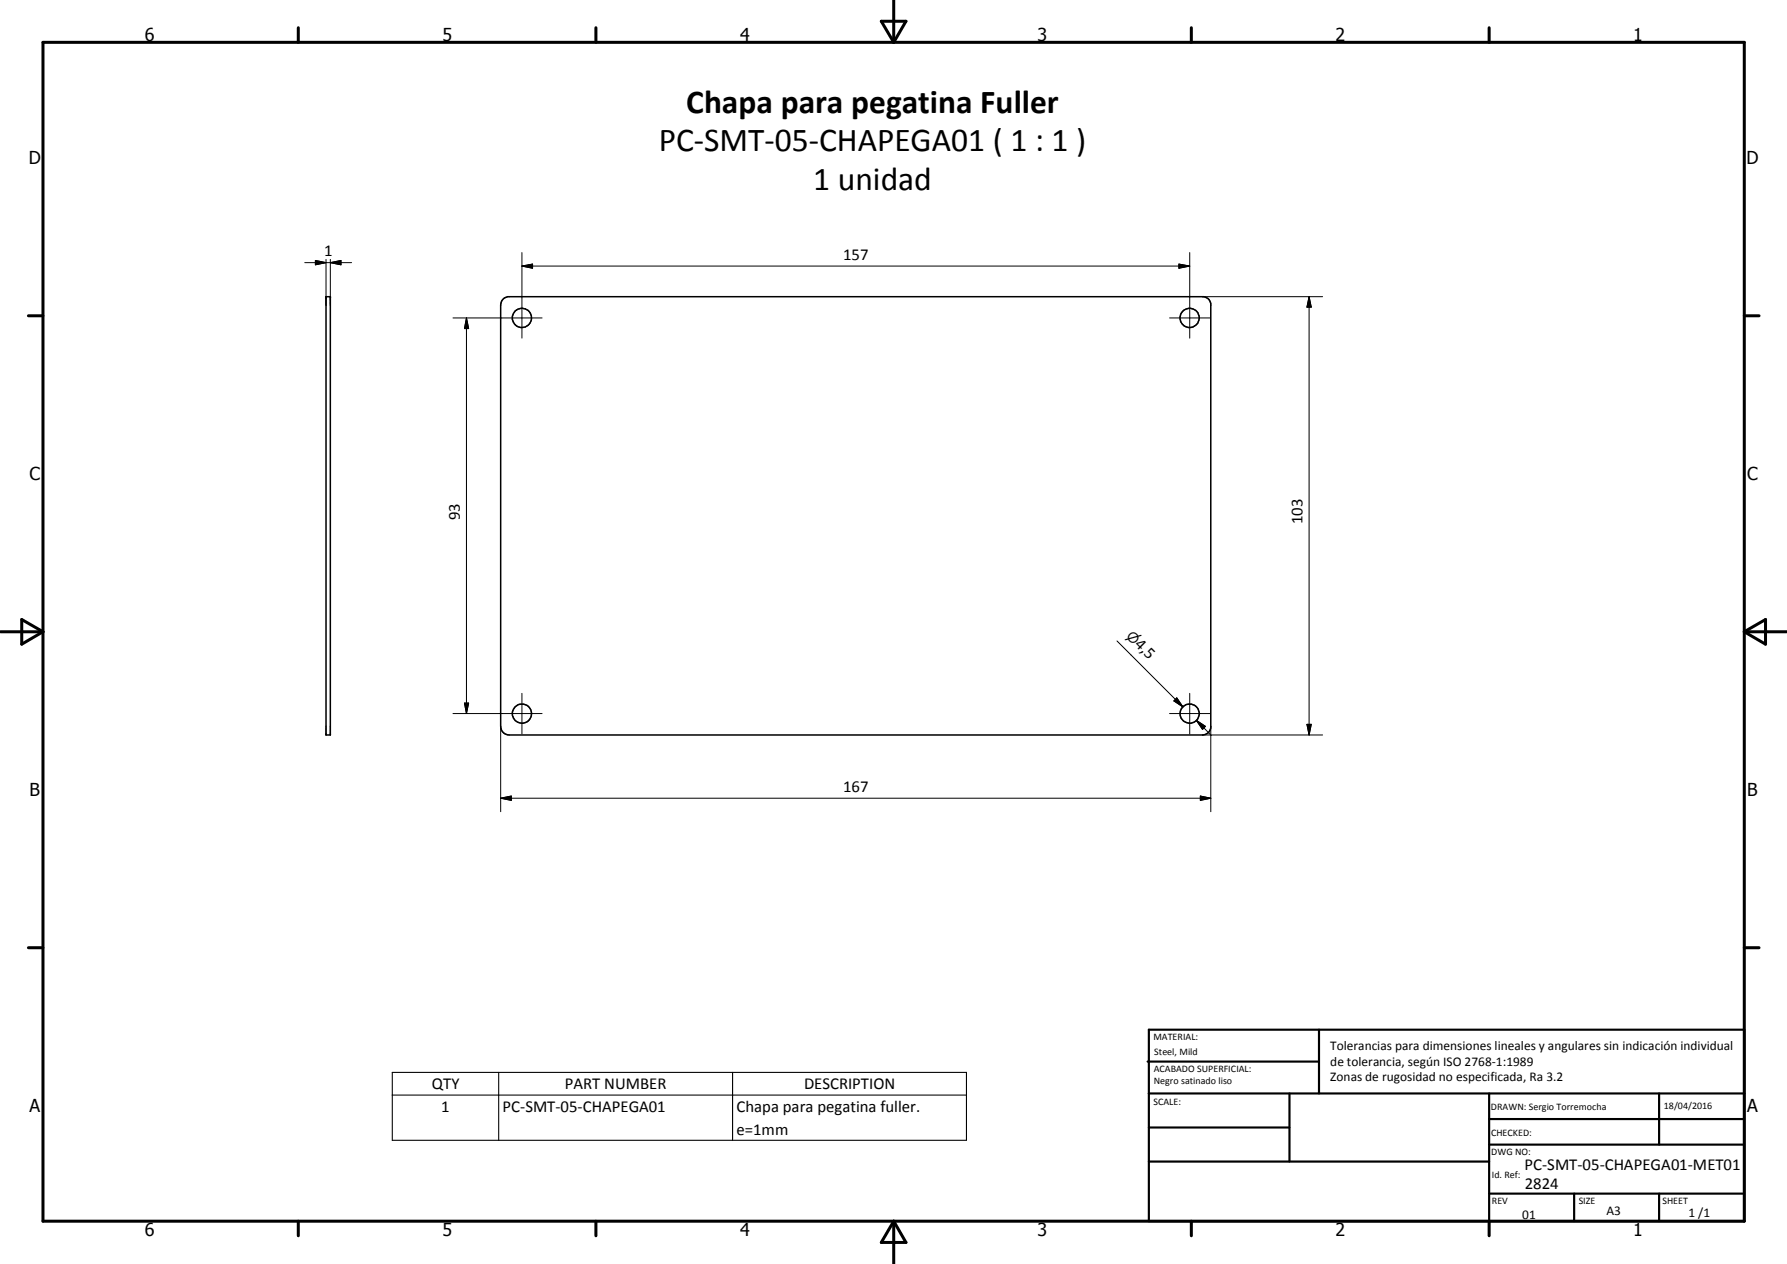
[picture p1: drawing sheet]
<svg xmlns="http://www.w3.org/2000/svg" width="420mm" height="297mm" viewBox="0 0 420 297" stroke-linecap="round" stroke-linejoin="round" font-family="sans-serif">
<g fill="none" stroke="#000" stroke-width=".35">
<path d="M76.7 69.7h1v103h-1zM118.2 70.4l1.2-.7h163.6l1 .4 .7 1.3-.1 100a1.95 1.95 0 0 1-1.9 1.3h-163a2 2 0 0 1-2-2v-99z"/>
<circle cx="122.7" cy="74.7" r="2.27"/>
<circle cx="279.7" cy="74.7" r="2.26"/>
<circle cx="122.7" cy="167.7" r="2.24"/>
<circle cx="279.7" cy="167.7" r="2.26"/>
</g>
<g fill="#000">
<circle cx="76.7" cy="69.7" r=".18"/>
<circle cx="77.7" cy="69.7" r=".18"/>
</g>
<g fill="none" stroke="#000" stroke-width=".71">
<path d="M10.1 9.9h400v277.1h-400zM70.1 6.5v3.4M140.1 6.5v3.4M207.2 5h5.8l-2.9 4.9zM210.1 0v9.9M280.1 6.5v3.4M350.1 6.5v3.4M6.7 74.2h3.4M410.1 74.2h3.5M.1 148.5h10M5.1 145.6l5 2.9-5 2.9zM410.1 148.5h10"/>
<path d="M410.1 148.5l5-2.9v5.8zM6.7 222.7h3.4M410.1 222.7h3.5M70.1 287v3.4M140.1 287v3.4M210.1 287v10M210.1 287l2.9 5h-5.8zM280.1 287v3.4M350.1 287v3.4"/>
</g>
<g fill="none" stroke="#000" stroke-width=".51">
<path d="M269.8 249.5h40.3M270.1 242h140v45h-140zM270.1 257h140M303.2 257v16M310.1 242v15M350.1 257v30M390.1 257v12M270.1 265h33.1M270.1 273h80M350.1 269h60M350.1 263h60M350.1 280.5h60"/>
<path d="M370.1 280.5v6.5M390.1 280.5v6.5"/>
</g>
<path d="M92.2 252h135v16h-135zM92.2 257.3h135M117.3 252v16M172.2 252v16" fill="none" stroke="#000" stroke-width=".25"/>
<g fill="none" stroke="#000" stroke-width=".24">
<path d="M122.7 59.4v20.1M279.7 59.4v20.1M71.7 61.7h11M74.2 61.2l2.5 .5-2.5 .5zM76.7 61v10.7M77.7 61.7l2.5-.5v1zM77.7 61v10.7M106.5 74.7h21M109.7 74.7l.5 2.5h-1zM109.7 74.7v93M122.7 62.5l2.5-.4v.9zM122.7 62.5h157"/>
<path d="M275 74.7h9.5M277.2 62.1l2.5 .4-2.5 .5zM282.7 69.7h28.3M307.8 69.7l.5 2.5h-1zM307.8 69.7v103M262.6 150.6l15.5 15.5M106.5 167.7h21M109.2 165.2h1l-.5 2.5zM117.7 170.7v20.1M122.7 162.9v9.6M275 167.7h9.5M276.7 164l1.4 2.1-2.1-1.4z"/>
<path d="M279.7 162.9v9.6M281.3 169.3l2.1 1.4-.7 .7zM281.3 169.3l3.5 3.5M282.7 172.7h28.3M284.7 170.7v20.1M307.3 170.2h1l-.5 2.5zM117.7 187.6l2.5-.5v1zM117.7 187.6h167M282.2 187.1l2.5 .5-2.5 .5z"/>
</g>
<path d="M74.2 61.2l2.5 .5-2.5 .5zM77.7 61.7l2.5-.5v1zM109.7 74.7l.5 2.5h-1zM122.7 62.5l2.5-.4v.9zM277.2 62.1l2.5 .4-2.5 .5zM307.8 69.7l.5 2.5h-1zM109.2 165.2h1l-.5 2.5zM276.7 164l1.4 2.1-2.1-1.4zM281.3 169.3l2.1 1.4-.7 .7zM307.3 170.2h1l-.5 2.5zM117.7 187.6l2.5-.5v1zM282.2 187.1l2.5 .5-2.5 .5z" fill="#000"/>
<g font-size="7.9">
<text x="161.4" y="26.6">Chapa para pegatina Fuller</text>
<text x="154.9" y="35.6">PC-SMT-05-CHAPEGA01 ( 1 : 1 )</text>
<text x="191.2" y="44.6">1 unidad</text>
</g>
<g font-size="4.2">
<text x="34" y="9.6">6</text>
<text x="104" y="9.6">5</text>
<text x="174" y="9.6">4</text>
<text x="244" y="9.6">3</text>
<text x="314" y="9.6">2</text>
<text x="384" y="9.6">1</text>
<text x="6.8" y="38.7">D</text>
<text x="410.6" y="38.7">D</text>
<text x="7" y="112.9">C</text>
<text x="410.8" y="112.9">C</text>
<text x="7" y="187.1">B</text>
<text x="410.8" y="187.1">B</text>
<text x="7" y="261.4">A</text>
<text x="410.8" y="261.4">A</text>
<text x="34" y="290.4">6</text>
<text x="104" y="290.4">5</text>
<text x="174" y="290.4">4</text>
<text x="244" y="290.4">3</text>
<text x="314" y="290.4">2</text>
<text x="384" y="290.4">1</text>
</g>
<g font-size="3.9">
<text x="76.2" y="60.2">1</text>
<text x="198.2" y="61">157</text>
<text x="108.1" y="122.2" transform="rotate(-90 108.1 122.2)">93</text>
<text x="306.2" y="123.2" transform="rotate(-90 306.2 123.2)">103</text>
<text x="266.6" y="151.6" transform="rotate(45 266.6 151.6)">4,5</text>
<text x="198.2" y="186">167</text>
<text x="101.5" y="255.9">QTY</text>
<text x="132.8" y="255.9">PART NUMBER</text>
<text x="189" y="255.9">DESCRIPTION</text>
<text x="103.7" y="261.2">1</text>
<text x="118.2" y="261.3">PC-SMT-05-CHAPEGA01</text>
<text x="173.2" y="261.4">Chapa para pegatina fuller.</text>
<text x="173.2" y="266.7">e=1mm</text>
<text x="358.5" y="275">PC-SMT-05-CHAPEGA01-MET01</text>
<text x="358.5" y="279.4">2824</text>
</g>
<text font-size="3.3" x="264.7" y="149.6" transform="rotate(45 264.7 149.6)">n</text>
<g font-size="3.1">
<text x="312.7" y="246.8">Tolerancias para dimensiones lineales y angulares sin indicación individual</text>
<text x="312.7" y="250.4">de tolerancia, según ISO 2768-1:1989</text>
<text x="312.7" y="254">Zonas de rugosidad no especificada, Ra 3.2</text>
<text x="357.9" y="286.4">01</text>
<text x="377.7" y="285.6">A3</text>
<text x="397" y="285.9">1 /1</text>
</g>
<g font-size="2.4">
<text x="271.2" y="244.4">MATERIAL:</text>
<text x="271.3" y="252">ACABADO SUPERFICIAL:</text>
<text x="271.4" y="247.9">Steel, Mild</text>
<text x="271.3" y="254.6">Negro satinado liso</text>
<text x="271.2" y="259.7">SCALE:</text>
<text x="350.6" y="260.8">DRAWN: Sergio Torremocha</text>
<text x="391.2" y="260.6">18/04/2016</text>
<text x="350.6" y="267">CHECKED:</text>
<text x="350.6" y="271.4">DWG NO:</text>
<text x="350.8" y="276.9">Id. Ref:</text>
<text x="350.8" y="282.8">REV</text>
<text x="371.2" y="282.9">SIZE</text>
<text x="390.9" y="282.9">SHEET</text>
</g>
</svg>
